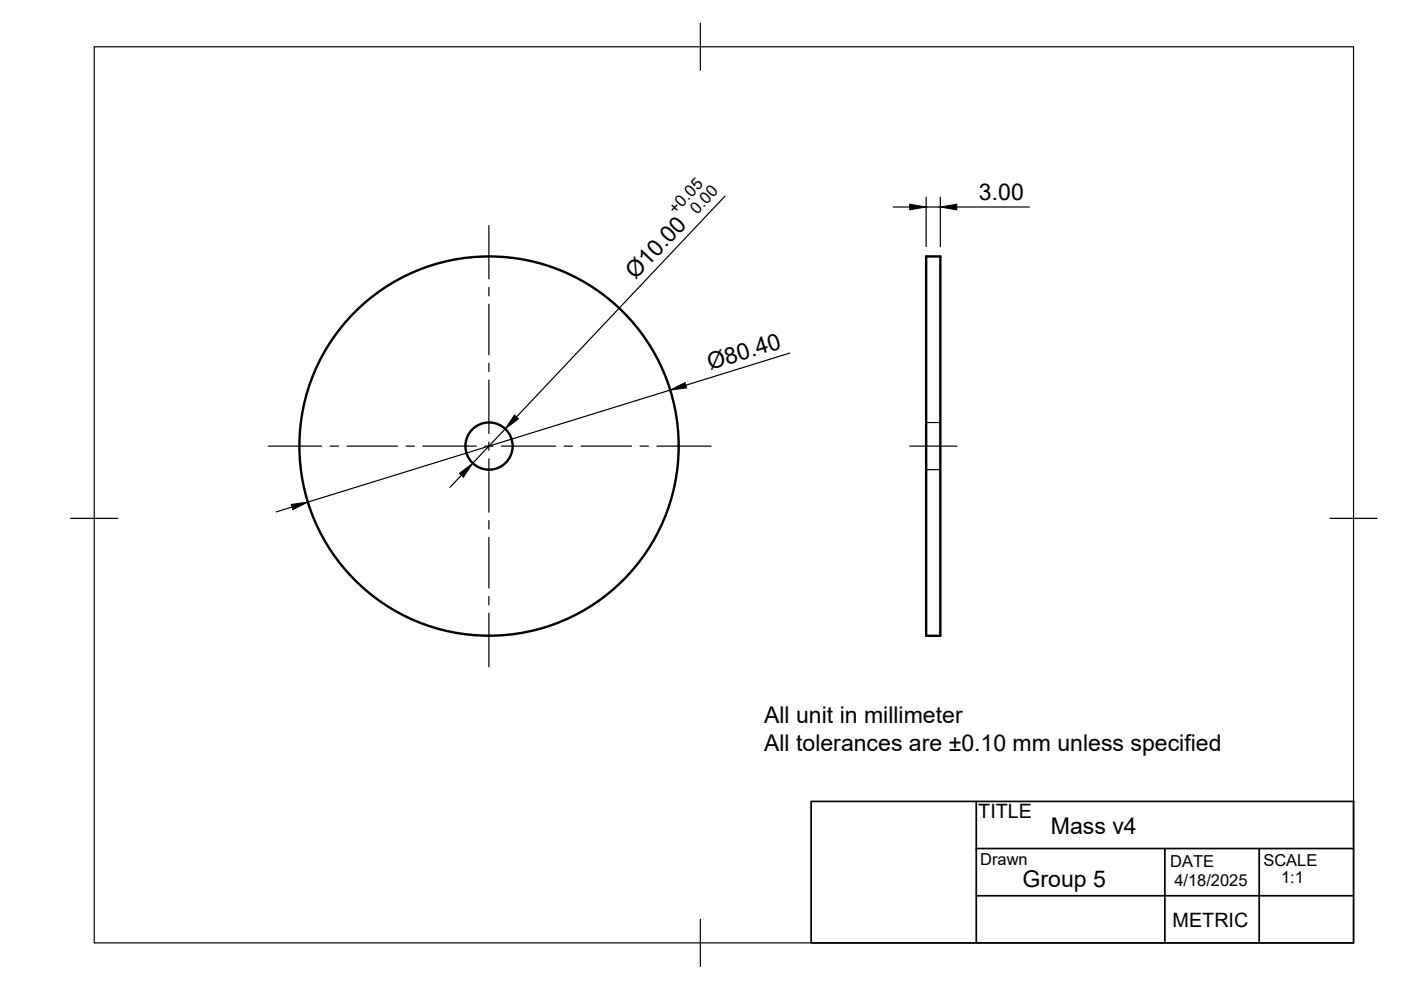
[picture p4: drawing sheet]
<svg xmlns="http://www.w3.org/2000/svg" width="297mm" height="210mm" viewBox="0 0 297 210" stroke-linecap="round" stroke-linejoin="round" font-family="sans-serif">
<!-- layer: Visible -->
<g fill="none" stroke="#000" stroke-width=".51">
<path d="M196.4 54.4h3v80.4h-3z"/>
<circle cx="103.7" cy="94.6" r="40.2"/>
<circle cx="103.7" cy="94.6" r="5"/>
</g>
<!-- layer: Hidden -->
<path d="M196.4 99.6h3M196.4 89.6h3" fill="none" stroke="#000" stroke-width=".25"/>
<!-- layer: Border -->
<path d="M20 9.9h267v190h-267zM148.5 4.9v10M15 109.9h10M282 109.9h10M148.5 194.9v10" fill="none" stroke="#000" stroke-width=".25"/>
<!-- layer: TitleBlock -->
<path d="M207 169.9h80v30h-80zM207 169.9h-35v30h35M207 179.9h80M247 179.9v20M267 179.9v20M207 189.9h80" fill="none" stroke="#000" stroke-width=".36"/>
<!-- layer: FD_Dimensions -->
<path d="M153.7 41.6l-44.2 46.8M189.4 43.9h3.5M196.4 41.8v10.5M196.4 43.9h3M199.4 41.8v10.5M202.9 43.9h15.3M167.4 74.9l-22 6.8M107.1 90.9l-6.9 7.3M142.1 82.7l-76.8 23.8M61.9 107.5l-3.3 1M97.8 100.8l-2.4 2.5" fill="none" stroke="#000" stroke-width=".25"/>
<path d="M192.9 43.3l3.5 .6-3.5 .6zM199.4 43.9l3.5-.6v1.2zM109.1 88l.8 .8-2.8 2.1zM142.1 82.7l3.1-1.6 .4 1.1zM61.7 106.9l3.6-.4-3.2 1.5zM97.4 100.4l2.8-2.2-1.9 3z" fill="#000" stroke="#000" stroke-width=".21"/>
<!-- layer: Smart Centers -->
<g fill="none" stroke="#000" stroke-width=".25">
<path d="M103.7 47.8v11.4M103.7 60.9v1.8M103.7 64.5v10.7M103.7 77v1.8M56.9 94.6h11.3M70 94.6h1.8M73.6 94.6h10.7M86.1 94.6h1.8M89.6 94.6h11.4M102.8 94.6h1.8M103.7 80.6v11.3M103.7 93.7v1.8"/>
<path d="M103.7 97.3v11.3M106.3 94.6h11.5M119.6 94.6h1.8M123.2 94.6h10.7M135.7 94.6h1.8M139.3 94.6h11.5M192.9 94.6h10M103.7 110.4v1.8M103.7 114v10.7M103.7 126.5v1.7M103.7 130v11.4"/>
</g>
<g font-size="4.9">
<text x="207.6" y="42.4">3.00</text>
<text x="134.8" y="59.4" transform="rotate(-47 134.8 59.4)">Ø10.00</text>
<text x="150.6" y="78.5" transform="rotate(-17 150.6 78.5)">Ø80.40</text>
<text x="162" y="153.4">All unit in millimeter</text>
<text x="162" y="159.3">All tolerances are ±0.10 mm unless specified</text>
<text x="222.8" y="176.8">Mass v4</text>
<text x="216.8" y="188.1">Group 5</text>
</g>
<g font-size="4.2">
<text x="207.4" y="173.5">TITLE</text>
<text x="248.6" y="196.5">METRIC</text>
</g>
<g font-size="3.5">
<text x="143.2" y="45.6" transform="rotate(-47 143.2 45.6)">+0.05</text>
<text x="147.8" y="45.6" transform="rotate(-47 147.8 45.6)">0.00</text>
<text x="207.8" y="183.3">Drawn</text>
<text x="248.1" y="183.8">DATE</text>
<text x="267.9" y="183.5">SCALE</text>
<text x="249" y="187.9">4/18/2025</text>
<text x="271.6" y="187.3">1:1</text>
</g>
</svg>
